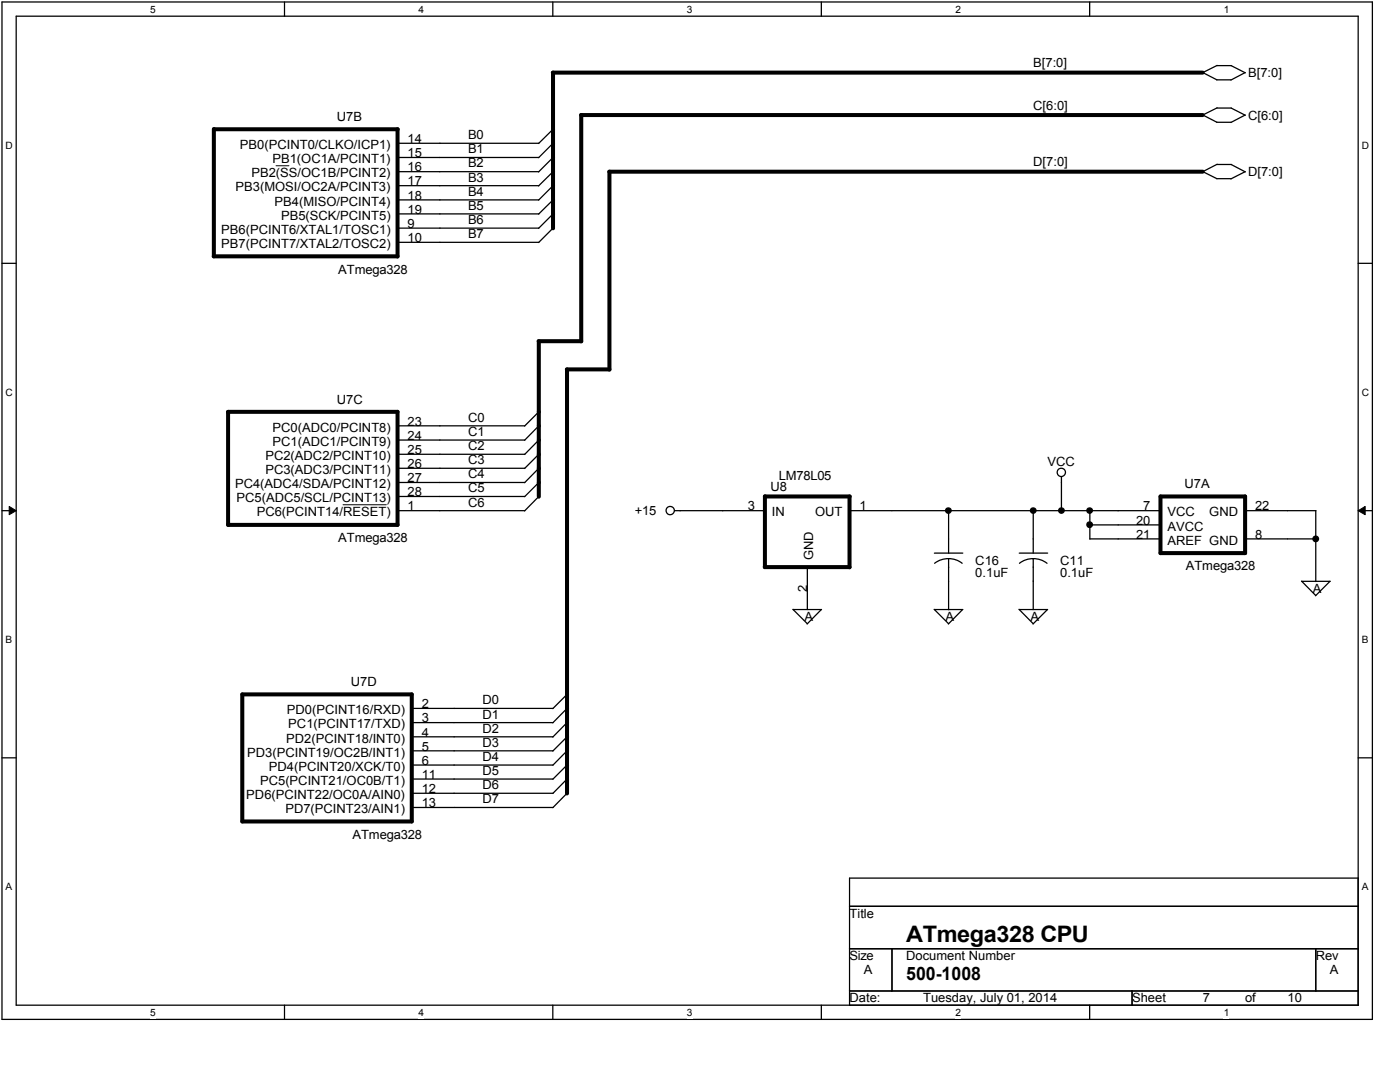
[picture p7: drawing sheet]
<svg xmlns="http://www.w3.org/2000/svg" width="279mm" height="216mm" viewBox="0 0 279 216" stroke-linecap="round" stroke-linejoin="round" font-family="sans-serif">
<path d="M.4 .4h273.5v203h-273.5zM3.2 3.2h267.9v197.4h-267.9z" fill="none" stroke="#000" stroke-width=".25"/>
<g fill="#fff">
<path d="M30 .7h1.1v2.3h-1.1z"/>
<path d="M30 200.9h1.1v2.3h-1.1z"/>
</g>
<path d="M56.8 .4v2.8M56.8 200.6v2.8" fill="none" stroke="#000" stroke-width=".25"/>
<g fill="#fff">
<path d="M83.5 .7h1.1v2.3h-1.1z"/>
<path d="M83.5 200.9h1.1v2.3h-1.1z"/>
</g>
<path d="M110.3 .4v2.8M110.3 200.6v2.8" fill="none" stroke="#000" stroke-width=".25"/>
<g fill="#fff">
<path d="M137.1 .7h1.1v2.3h-1.1z"/>
<path d="M137.1 200.9h1.1v2.3h-1.1z"/>
</g>
<path d="M163.9 .4v2.8M163.9 200.6v2.8" fill="none" stroke="#000" stroke-width=".25"/>
<g fill="#fff">
<path d="M190.7 .7h1.1v2.3h-1.1z"/>
<path d="M190.7 200.9h1.1v2.3h-1.1z"/>
</g>
<path d="M217.5 .4v2.8M217.5 200.6v2.8" fill="none" stroke="#000" stroke-width=".25"/>
<g fill="#fff">
<path d="M244.2 .7h1.1v2.3h-1.1z"/>
<path d="M244.2 200.9h1.1v2.3h-1.1z"/>
<path d="M1.1 27.9h1.5v2.2h-1.5z"/>
<path d="M271.8 27.9h1.4v2.2h-1.4z"/>
<path d="M1.1 77.2h1.5v2.2h-1.5z"/>
<path d="M271.8 77.2h1.4v2.2h-1.4z"/>
</g>
<path d="M.4 52.5h2.8M271.1 52.5h2.8" fill="none" stroke="#000" stroke-width=".25"/>
<g fill="#fff">
<path d="M1.1 126.5h1.3v2.3h-1.3z"/>
<path d="M271.8 126.5h1.3v2.3h-1.3z"/>
</g>
<path d="M.4 101.9h2.8M271.1 101.9h2.8" fill="none" stroke="#000" stroke-width=".25"/>
<path d="M1.8 101.1l1.4 .8-1.4 .8zM271.1 101.9l1.3-.8v1.6z" fill="#000"/>
<path d="M1.8 101.1l1.4 .8-1.4 .8zM271.1 101.9l1.3-.8v1.6z" fill="none" stroke="#000" stroke-width=".2"/>
<g fill="#fff">
<path d="M1.1 175.9h1.3v2.2h-1.3z"/>
<path d="M271.8 175.9h1.3v2.2h-1.3z"/>
</g>
<g fill="none" stroke="#000" stroke-width=".25">
<path d="M240 14.4l2.9 1.5M242.8 15.9h2.9M245.7 13.1l2.8 1.4M245.7 13.1h-2.8l-2.9 1.4M248.5 14.5l-2.8 1.5M79.3 28.6h28.2M79.3 31.4h28.2M79.3 34.3h28.2M79.3 37.1h28.2M79.3 39.9h28.2M110.4 25.8l-2.9 2.8M110.4 28.6l-2.9 2.9"/>
<path d="M110.4 31.4l-2.9 2.9M110.4 34.3l-2.9 2.8M110.4 37.1l-2.9 2.8M110.4 39.9l-2.9 2.8M240 22.9l2.9 1.5M240 34.2l2.9 1.5M242.8 24.4h2.9M242.8 35.7h2.9M242.9 21.6h2.8M242.9 32.8h2.8M242.9 21.5l-2.9 1.5M242.9 32.8l-2.9 1.5"/>
<path d="M245.7 21.6l2.8 1.4M245.7 32.8l2.8 1.5M248.5 23l-2.8 1.4M248.5 34.3l-2.8 1.4M79.3 42.7h28.2M79.3 45.5h28.2M79.3 48.4h28.2M110.4 42.7l-2.9 2.9M110.4 45.5l-2.9 2.9M79.3 85h25.4M79.3 87.8h25.4M79.3 90.6h25.4"/>
<path d="M79.3 93.4h25.4M79.3 96.3h25.4M79.3 99.1h25.4M107.5 82.2l-2.8 2.8M107.5 87.8l-2.8 2.9M107.5 90.6l-2.8 2.9M107.5 93.4l-2.8 2.9M107.5 99.1l-2.8 2.8M107.5 85l-2.8 2.8M107.5 96.3l-2.8 2.8M211.8 95.1v6.8M79.3 101.9h25.4"/>
<path d="M134.6 101.9h18.1M161.1 113.2v8.4M169.5 101.9h62.1M186.5 110.4h5.6M189.3 111.5l1.4 .2 1.3 .7M189.3 111.5l-1.5 .2-1.3 .7M189.3 101.9v8.5M189.3 111.5v10.2M203.4 110.4h5.7M206.2 111.5l1.5 .2 1.3 .7M206.2 111.5l-1.5 .2-1.2 .7M206.2 101.9v8.5"/>
<path d="M206.2 111.5v10.1M217.5 104.7h14.1M217.5 107.5h14.1M217.5 101.9v5.7M248.5 101.9h14.1M248.5 107.5h14.1M259.8 116l2.8 2.8M259.8 116h5.7M262.6 101.9v14.1M265.4 116l-2.9 2.9M113.2 138.6l-2.9 2.8M158.2 121.6l2.9 2.9"/>
<path d="M158.3 121.6h5.7M163.9 121.6l-2.8 2.9M186.4 121.6l2.9 2.9 2.8-2.9M186.5 121.6h5.6M203.4 121.6l2.8 2.9M203.4 121.6h5.7M209 121.6l-2.8 2.9M.4 151.2h2.8M82.2 141.4h28.2M82.2 144.2h28.2M82.2 147h28.2M82.2 149.8h28.2"/>
<path d="M82.2 152.7h28.2M82.2 155.4h28.2M82.2 158.3h28.2M113.2 144.2l-2.9 2.9M113.2 147l-2.9 2.9M113.2 158.3l-2.9 2.9M113.2 149.8l-2.9 2.9M113.2 155.4l-2.9 2.9M113.2 141.4l-2.9 2.8M113.2 152.7l-2.9 2.8M271.1 151.2h2.8M82.2 161.1h28.2"/>
<path d="M169.5 175.2h101.6v25.4h-101.6zM169.5 180.8h101.6M169.5 189.3h101.6M169.5 197.7h101.6M178 189.3v8.4M225.9 197.7v2.9M262.6 189.3v8.4"/>
<circle cx="211.8" cy="94.3" r=".83"/>
<circle cx="133.7" cy="101.9" r=".83"/>
<circle cx="189.3" cy="101.9" r=".55"/>
<circle cx="206.2" cy="101.9" r=".55"/>
<circle cx="211.8" cy="101.9" r=".55"/>
<circle cx="217.5" cy="104.7" r=".56"/>
<circle cx="217.5" cy="101.9" r=".55"/>
<circle cx="262.6" cy="107.5" r=".56"/>
</g>
<g fill="none" stroke="#000" stroke-width=".8">
<path d="M110.3 14.5h129.7M110.4 14.5v31.1M42.7 25.8h36.7M42.7 25.8l-.1 25.3h36.7M79.3 25.8v25.4M116 23h124M116 23v45.1h-8.5M121.6 34.3h118.4M121.6 34.3v39.5M107.5 68.1v31M113.1 73.7h8.5M113.2 73.7v84.6"/>
<path d="M45.5 82.2h33.8v22.5h-33.8zM152.7 99.1h16.9M152.7 99v14.2M169.5 99.1v14.1M231.6 99.1h16.9v11.3h-16.9zM152.6 113.2h16.9M48.4 138.6h33.8v25.3h-33.8z"/>
</g>
<path d="M55.1 33.1h2.6M68.5 100.7h8.6" fill="none" stroke="#000" stroke-width=".2"/>
<g fill="#000">
<circle cx="189.3" cy="101.9" r=".55"/>
<circle cx="206.2" cy="101.9" r=".55"/>
<circle cx="211.8" cy="101.9" r=".55"/>
<circle cx="217.5" cy="104.7" r=".56"/>
<circle cx="217.5" cy="101.9" r=".55"/>
<circle cx="262.6" cy="107.5" r=".56"/>
</g>
<text font-size="4.5" x="180.8" y="187.9">ATmega328 CPU</text>
<text font-size="3.7" x="180.8" y="195.5">500-1008</text>
<g font-size="2.5">
<text x="206.2" y="13.4">B[7:0]</text>
<text x="249.1" y="15.4">B[7:0]</text>
<text x="206.2" y="21.9">C[6:0]</text>
<text x="249.1" y="23.8">C[6:0]</text>
<text x="47.9" y="29.7">PB0(PCINT0/CLKO/ICP1)</text>
<text x="67.2" y="24.1">U7B</text>
<text x="81.3" y="28.5">14</text>
<text x="93.4" y="27.8">B0</text>
<text x="50.2" y="35.4">PB2(SS/OC1B/PCINT2)</text>
<text x="54.4" y="32.6">PB1(OC1A/PCINT1)</text>
<text x="81.3" y="31.4">15</text>
<text x="81.3" y="34.2">16</text>
<text x="93.4" y="33.4">B2</text>
<text x="93.4" y="30.6">B1</text>
<text x="206.2" y="33.2">D[7:0]</text>
<text x="249.1" y="35.1">D[7:0]</text>
<text x="47" y="38.2">PB3(MOSI/OC2A/PCINT3)</text>
<text x="54.8" y="41">PB4(MISO/PCINT4)</text>
<text x="81.3" y="37">17</text>
<text x="81.3" y="39.8">18</text>
<text x="93.4" y="41.9">B5</text>
<text x="93.4" y="36.2">B3</text>
<text x="93.4" y="39.1">B4</text>
<text x="44.2" y="46.7">PB6(PCINT6/XTAL1/TOSC1)</text>
<text x="56.1" y="43.8">PB5(SCK/PCINT5)</text>
<text x="81.3" y="42.6">19</text>
<text x="81.3" y="45.5">9</text>
<text x="93.4" y="44.7">B6</text>
<text x="93.4" y="47.5">B7</text>
<text x="44.2" y="49.5">PB7(PCINT7/XTAL2/TOSC2)</text>
<text x="81.3" y="48.3">10</text>
<text x="67.5" y="54.6">ATmega328</text>
<text x="67.2" y="80.5">U7C</text>
<text x="54.4" y="86.1">PC0(ADC0/PCINT8)</text>
<text x="54.4" y="88.9">PC1(ADC1/PCINT9)</text>
<text x="81.3" y="84.9">23</text>
<text x="81.3" y="87.8">24</text>
<text x="93.4" y="84.2">C0</text>
<text x="93.4" y="87">C1</text>
<text x="93.4" y="89.8">C2</text>
<text x="53" y="91.8">PC2(ADC2/PCINT10)</text>
<text x="53" y="94.6">PC3(ADC3/PCINT11)</text>
<text x="81.3" y="90.6">25</text>
<text x="81.3" y="93.4">26</text>
<text x="93.4" y="92.6">C3</text>
<text x="93.4" y="95.5">C4</text>
<text x="155.4" y="95.7">LM78L05</text>
<text x="209" y="92.9">VCC</text>
<text x="46.9" y="97.4">PC4(ADC4/SDA/PCINT12)</text>
<text x="47.2" y="100.2">PC5(ADC5/SCL/PCINT13)</text>
<text x="81.3" y="96.2">27</text>
<text x="81.3" y="99">28</text>
<text x="81.3" y="101.9">1</text>
<text x="93.4" y="98.3">C5</text>
<text x="93.4" y="101.1">C6</text>
<text x="149.2" y="101.9">3</text>
<text x="153.8" y="98">U8</text>
<text x="171.5" y="101.9">1</text>
<text x="228.2" y="101.9">7</text>
<text x="236.4" y="97.4">U7A</text>
<text x="250.5" y="101.9">22</text>
<text x="51.2" y="103">PC6(PCINT14/RESET)</text>
<text x="126.7" y="102.8">+15</text>
<text x="154.1" y="103">IN</text>
<text x="162.7" y="103">OUT</text>
<text x="226.7" y="104.7">20</text>
<text x="226.7" y="107.5">21</text>
<text x="233" y="103">VCC</text>
<text x="233" y="105.9">AVCC</text>
<text x="241.3" y="103">GND</text>
<text x="250.5" y="107.5">8</text>
<text x="67.5" y="108.1">ATmega328</text>
<text x="162.3" y="111.8" transform="rotate(-90 162.3 111.8)">GND</text>
<text x="194.6" y="112.7">C16</text>
<text x="211.6" y="112.7">C11</text>
<text x="233" y="108.7">AREF GND</text>
<text x="236.6" y="113.8">ATmega328</text>
<text x="161.1" y="118.1" transform="rotate(-90 161.1 118.1)">2</text>
<text x="194.6" y="115.2">0.1uF</text>
<text x="211.6" y="115.2">0.1uF</text>
<text x="262" y="118.3">A</text>
<text x="160.5" y="123.9">A</text>
<text x="188.7" y="123.9">A</text>
<text x="205.7" y="123.9">A</text>
<text x="70" y="136.9">U7D</text>
<text x="57.2" y="142.5">PD0(PCINT16/RXD)</text>
<text x="84.2" y="141.3">2</text>
<text x="96.3" y="140.5">D0</text>
<text x="96.3" y="143.4">D1</text>
<text x="57.1" y="148.2">PD2(PCINT18/INT0)</text>
<text x="57.5" y="145.3">PC1(PCINT17/TXD)</text>
<text x="84.2" y="144.1">3</text>
<text x="84.2" y="147">4</text>
<text x="84.2" y="149.8">5</text>
<text x="96.3" y="146.2">D2</text>
<text x="96.3" y="149">D3</text>
<text x="49.3" y="151">PD3(PCINT19/OC2B/INT1)</text>
<text x="53.6" y="153.8">PD4(PCINT20/XCK/T0)</text>
<text x="84.2" y="152.6">6</text>
<text x="84.2" y="155.4">11</text>
<text x="96.3" y="151.9">D4</text>
<text x="96.3" y="154.6">D5</text>
<text x="49.2" y="159.4">PD6(PCINT22/OC0A/AIN0)</text>
<text x="51.9" y="156.6">PC5(PCINT21/OC0B/T1)</text>
<text x="84.2" y="158.2">12</text>
<text x="84.2" y="161.1">13</text>
<text x="96.3" y="157.5">D6</text>
<text x="96.3" y="160.3">D7</text>
<text x="56.9" y="162.3">PD7(PCINT23/AIN1)</text>
<text x="70.3" y="167.3">ATmega328</text>
<text x="169.5" y="183.1">Title</text>
<text x="169.5" y="191.6">Size</text>
<text x="180.8" y="191.6">Document Number</text>
<text x="262.6" y="191.6">Rev</text>
<text x="172.4" y="194.4">A</text>
<text x="265.4" y="194.4">A</text>
<text x="169.5" y="200">Date:</text>
<text x="184.2" y="200">Tuesday, July 01, 2014</text>
<text x="225.9" y="200">Sheet</text>
<text x="240" y="200">7</text>
<text x="248.5" y="200">of</text>
<text x="257" y="200">10</text>
</g>
<g font-size="2">
<text x="30" y="2.6">5</text>
<text x="83.5" y="2.6">4</text>
<text x="137.1" y="2.6">3</text>
<text x="190.7" y="2.6">2</text>
<text x="244.2" y="2.6">1</text>
<text x="1.1" y="29.7">D</text>
<text x="271.8" y="29.7">D</text>
<text x="1.1" y="79">C</text>
<text x="271.8" y="79">C</text>
<text x="1.1" y="128.4">B</text>
<text x="271.8" y="128.4">B</text>
<text x="1.1" y="177.7">A</text>
<text x="271.8" y="177.7">A</text>
<text x="30" y="202.7">5</text>
<text x="83.5" y="202.7">4</text>
<text x="137.1" y="202.7">3</text>
<text x="190.7" y="202.7">2</text>
<text x="244.2" y="202.7">1</text>
</g>
</svg>
